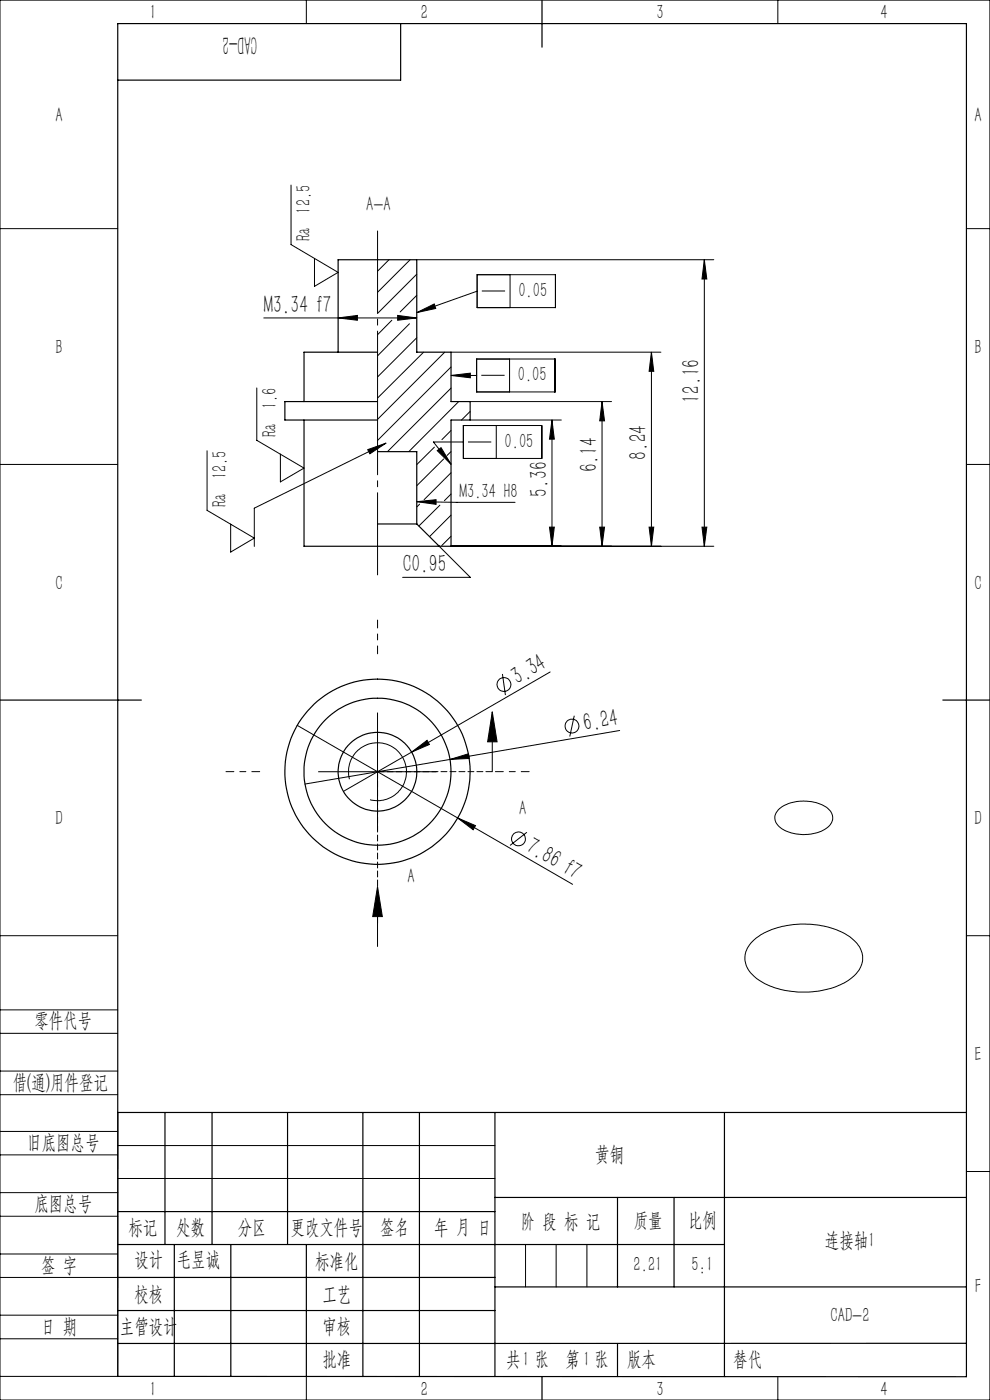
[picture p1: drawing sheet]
<svg xmlns="http://www.w3.org/2000/svg" width="210mm" height="297mm" viewBox="0 0 210 297" stroke-linecap="round" stroke-linejoin="round" font-family="sans-serif">
<g fill="none" stroke="#000" stroke-width=".21">
<path d="M0 0h210v297h-210zM65 0v5M165 0v5M61.7 39.3v12.6l10 5.9-5 2.9v-5.9M0 48.5h25M82.5 55.1l-2.4 2.4M87 55.1l-6.9 6.9M88.4 58.2l-8.3 8.3M88.4 55.1h63M101.2 58.3h16.6v7h-16.6zM108.2 58.3v7M149.4 55.1l.5 4.1h-1z"/>
<path d="M149.4 55.1v60.8M205 48.5h5M56 67.4h32.4M71.7 67.4l4.1-.5v1zM83.1 67.9l-3 3.1M84.3 66.9l4.1 .5-4.1 .5zM86.9 68.7l-6.8 6.8M88.4 62.6l-3.5 3.6M88.4 71.6l-8.3 8.4M88.4 66.3l3.7-1.8 .3 .9zM89.9 74.7l-9.8 9.8M94.3 74.7l-14.2 14.3"/>
<path d="M95.7 77.9l-15.6 15.5M95.7 79.7l4.1-.5v.9zM95.7 79.7h5.4M95.7 74.7h44.5M101.1 76.2h16.6v6.9h-16.6zM101.2 61.8l-12.8 4.5M102.1 79.6h4.9M102.2 61.7h4.9M108.1 76.2v6.9M138.2 74.7l.5 4.1h-1zM138.2 74.7v41.2M0 98.5h25"/>
<path d="M43.9 95.6v12.7l10 5.9-5 2.9v-5.9M54.5 82.3v11.1l10 5.9-5 2.9v-5.9M78 95.4l3.9-1.4-3.4 2.3zM81.9 94l-28 13.8v8.1M92.1 94.9l-3.7 3.7M92.7 95.6l.9-.6 2.1 3.5zM94.1 97.4l-5.7 5.6M95.7 82.3l-13.5 13.5M95.7 91.3l-2 2M95.7 95.8l-.9 .8M97.3 85.2l-10.6 10.6M98.3 90.3h16.6v7h-16.6z"/>
<path d="M98.3 93.8h-6.4l3.8 4.7M99.3 93.8h4.9M99.7 87.3l-1.8 1.8M99.7 85.2h30M99.7 89.1h19.4M105.3 90.3v7M117.1 89.1l.5 4.1h-1zM117.1 89.1v26.8M127.7 85.2l.5 4.1h-1zM127.7 85.2v30.7M205 98.5h5M88.4 106.4l4.1-.4v1z"/>
<path d="M88.4 106.4l20.9 .2M89 107l-.6 .6M93.2 115.9l6.6 6.6h-14.4M93.3 107.2l-4.4 4.4M95.7 100.3l-5.7 5.7M95.7 104.8l-1.4 1.4M95.7 109.3l-4.6 4.5M95.7 113.8l-2 1.9M95.7 115.9h55.7M116.6 111.8h1l-.5 4.1zM127.2 111.8h1l-.5 4.1zM137.7 111.8h1l-.5 4.1z"/>
<path d="M148.9 111.8h1l-.5 4.1zM63 153.9l58.5 33.7M80.1 151.2v25M87.3 159.6l3.3-2.5 .5 .8zM87.3 159.6l-14.5 8.3M104.4 151l1 6.4h-2zM104.4 151v12.7M106.6 143l.6 4.5M116.7 142.6l-29.4 17M121.8 151.8l-.9 4.4M131.4 155l-35.9 6.1M67.6 163.7h25"/>
<path d="M74.1 165.3a6.1 6.1 0 0 1 5.4-7.7 6.1 6.1 0 0 1 6.7 6.6 6.1 6.1 0 0 1-7.7 5.4M95.5 161.1l3.9-1.2 .2 1zM95.5 161.1l-30.8 5.2M97.1 173.5l3.8 1.7-.5 .8zM111.8 176.6l-3.6 2.7M165.2 171.7a8.8 8.8 0 0 1 10.7 .1 2.51 2.51 0 0 1-.9 4.1 9.2 9.2 0 0 1-9.7-.5 2.34 2.34 0 0 1-.1-3.7zM0 198.5h25M80.1 188.1l1 6.3h-2zM80.1 188.1v12.7M159.9 199.5a16.7 16.7 0 0 1 11.9-3.4 14.6 14.6 0 0 1 9.9 3.9 4.7 4.7 0 0 1-.7 7.2 16.6 16.6 0 0 1-11.6 3.3 14.5 14.5 0 0 1-10.2-4.1 4.7 4.7 0 0 1 .7-6.9zM205 198.5h5M0 214.2h25"/>
<path d="M0 219.2h25M0 232.2h25M0 227.2h25M25 236v56h-25M0 245h25M0 240h25M0 258h25M0 253h25M25 243h80M25 250h80M205 248.5h5M0 271h25"/>
<path d="M0 266h25M0 279h25M111.5 264v9M118 264v9M124.5 264v9M0 284h25M65 292.1v4.9M153.7 292h.1M165 292v5"/>
<circle cx="106.9" cy="145.2" r="1.46"/>
<circle cx="121.3" cy="154" r="1.47"/>
<circle cx="110" cy="178" r="1.47"/>
</g>
<path d="M80.1 163.7h24.4M80.1 163.7v24.4" fill="none" stroke="#000" stroke-width=".21" stroke-dasharray="1.3 .6" stroke-dashoffset="-.1"/>
<path d="M80.1 122v-73" fill="none" stroke="#000" stroke-width=".21" stroke-dasharray="30.5 1.3 1.3 1.3" stroke-dashoffset="13"/>
<g fill="none" stroke="#000" stroke-width=".25">
<path d="M85 5v12h-60M115 0v10M71.7 74.7v-19.6h16.7v19.6h7.3v10.5h4v3.9h-4v26.8h-2.5M80.1 74.7h-15.6v10.5M64.5 89.1v26.8h28.7M80.1 85.2h-19.7v3.9h19.7M80.1 95.8h8.3v15.4M80.1 111.2h8.3M88.4 111.2l4.8 4.7M0 148.5h30M200 148.5h10M25 236h180"/>
<path d="M35 236v28M45 236v28M61 236v28M77 236v56M89 236v56M105 236v56M153.7 236v56M25 257h80M105 254h100M131 254v19M143 254v19M25 264h128.7"/>
<path d="M25 271h80M25 278h80M37 264v28M49 264v28M65 264.1v28M105 273h100M25 292l180 .1v-287.1h-180v287M115 292v5M131 285v7M205 285h-180"/>
<circle cx="80.1" cy="163.7" r="19.6"/>
<circle cx="80.1" cy="163.7" r="8.4"/>
<circle cx="80.1" cy="163.7" r="15.6"/>
</g>
<path d="M80.1 138.7v-7.2M55.1 163.7h-7.2M105.1 163.7h7.1M80.1 188.7v7.1" fill="none" stroke="#000" stroke-width=".21" stroke-dasharray="30.5 1.3 1.3 1.3" stroke-dashoffset="28.8"/>
<g fill="#000">
<path d="M78 95.4l3.9-1.4-3.4 2.3zM87.3 159.6l3.3-2.5 .5 .8zM95.5 161.1l3.9-1.2 .2 1zM97.1 173.5l3.8 1.7-.5 .8z"/>
<path d="M71.7 67.4l4.1-.5v1zM84.3 66.9l4.1 .5-4.1 .5z"/>
<path d="M138.2 74.7l.5 4.1h-1zM137.7 111.8h1l-.5 4.1zM149.4 55.1l.5 4.1h-1zM148.9 111.8h1l-.5 4.1zM127.7 85.2l.5 4.1h-1zM127.2 111.8h1l-.5 4.1zM117.1 89.1l.5 4.1h-1zM116.6 111.8h1l-.5 4.1z"/>
<path d="M88.4 106.4l4.1-.4v1zM95.7 79.7l4.1-.5v.9zM88.4 66.3l3.7-1.8 .3 .9zM92.7 95.6l.9-.6 2.1 3.5z"/>
<path d="M104.4 151l1 6.4h-2zM80.1 188.1l1 6.3h-2z"/>
</g>
<text font-size="5.6" x="54.6" y="7.6" transform="rotate(-180 54.6 7.6)">CAD-2</text>
<g font-size="5.3">
<text x="56" y="66.4">M3.34 f7</text>
<text x="148.4" y="85.4" transform="rotate(-90 148.4 85.4)">12.16</text>
<text x="126.7" y="100.2" transform="rotate(-90 126.7 100.2)">6.14</text>
<text x="137.1" y="97.6" transform="rotate(-90 137.1 97.6)">8.24</text>
<text x="116" y="105.4" transform="rotate(-90 116 105.4)">5.36</text>
<text x="85.4" y="121.4">C0.95</text>
<text x="109.8" y="145.3" transform="rotate(-30 109.8 145.3)">3.34</text>
<text x="124" y="155.1" transform="rotate(-10 124 155.1)">6.24</text>
<text x="111.3" y="180.5" transform="rotate(30 111.3 180.5)">7.86 f7</text>
</g>
<g font-size="4.4">
<text x="31.7" y="4.1">1</text>
<text x="89.2" y="4.1">2</text>
<text x="139.2" y="4.1">3</text>
<text x="186.7" y="4.1">4</text>
<text x="11.7" y="25.9">A</text>
<text x="206.7" y="25.9">A</text>
<text x="65.9" y="45.3" transform="rotate(-90 65.9 45.3)">12.5</text>
<text x="77.7" y="44.8">A-A</text>
<text x="65.9" y="51.2" transform="rotate(-90 65.9 51.2)">Ra</text>
<text x="110" y="63">0.05</text>
<text x="11.7" y="75.1">B</text>
<text x="206.7" y="75.1">B</text>
<text x="109.8" y="80.9">0.05</text>
<text x="58.6" y="92.7" transform="rotate(-90 58.6 92.7)">Ra 1.6</text>
<text x="107" y="95">0.05</text>
<text x="48.1" y="101.7" transform="rotate(-90 48.1 101.7)">12.5</text>
<text x="48.1" y="107.6" transform="rotate(-90 48.1 107.6)">Ra</text>
<text x="97.5" y="105.7">M3.34 H8</text>
<text x="11.7" y="125.1">C</text>
<text x="206.7" y="125.1">C</text>
<text x="110.2" y="172.8">A</text>
<text x="11.7" y="175.1">D</text>
<text x="206.7" y="175.1">D</text>
<text x="86.4" y="187.4">A</text>
<text x="7.3" y="217.9">零件代号</text>
<text x="206.7" y="225.1">E</text>
<text x="2.7" y="231">借(通)用件登记</text>
<text x="5.8" y="243.7">旧底图总号</text>
<text x="126.3" y="246.2">黄铜</text>
<text x="7.3" y="256.8">底图总号</text>
<text x="27.2" y="261.9">标记</text>
<text x="37.4" y="261.9">处数</text>
<text x="50.5" y="261.9">分区</text>
<text x="61.7" y="261.9">更改文件号</text>
<text x="80.6" y="261.9">签名</text>
<text x="92.1" y="261.9">年 月 日</text>
<text x="110.5" y="260.4">阶 段 标 记</text>
<text x="134.4" y="260.4">质量</text>
<text x="145.9" y="260.4">比例</text>
<text x="8.7" y="269.8">签 字</text>
<text x="28.5" y="268.7">设计</text>
<text x="37.5" y="268.7">毛昱诚</text>
<text x="66.9" y="269">标准化</text>
<text x="134.4" y="269.7">2.21</text>
<text x="146.7" y="269.7">5:1</text>
<text x="175" y="264.6">连接轴1</text>
<text x="28.5" y="275.9">校核</text>
<text x="68.4" y="275.9">工艺</text>
<text x="206.8" y="274.4">F</text>
<text x="176.2" y="280.6">CAD-2</text>
<text x="8.7" y="282.9">日 期</text>
<text x="25.4" y="282.9">主管设计</text>
<text x="68.4" y="282.8">审核</text>
<text x="68.4" y="289.9">批准</text>
<text x="107.4" y="289.9">共 张</text>
<text x="110.8" y="289.9">1</text>
<text x="120" y="289.9">第 张</text>
<text x="123.7" y="289.9">1</text>
<text x="133" y="289.9">版本</text>
<text x="155.6" y="289.9">替代</text>
<text x="31.7" y="296.1">1</text>
<text x="89.2" y="296.1">2</text>
<text x="139.2" y="296.1">3</text>
<text x="186.7" y="296.1">4</text>
</g>
</svg>
